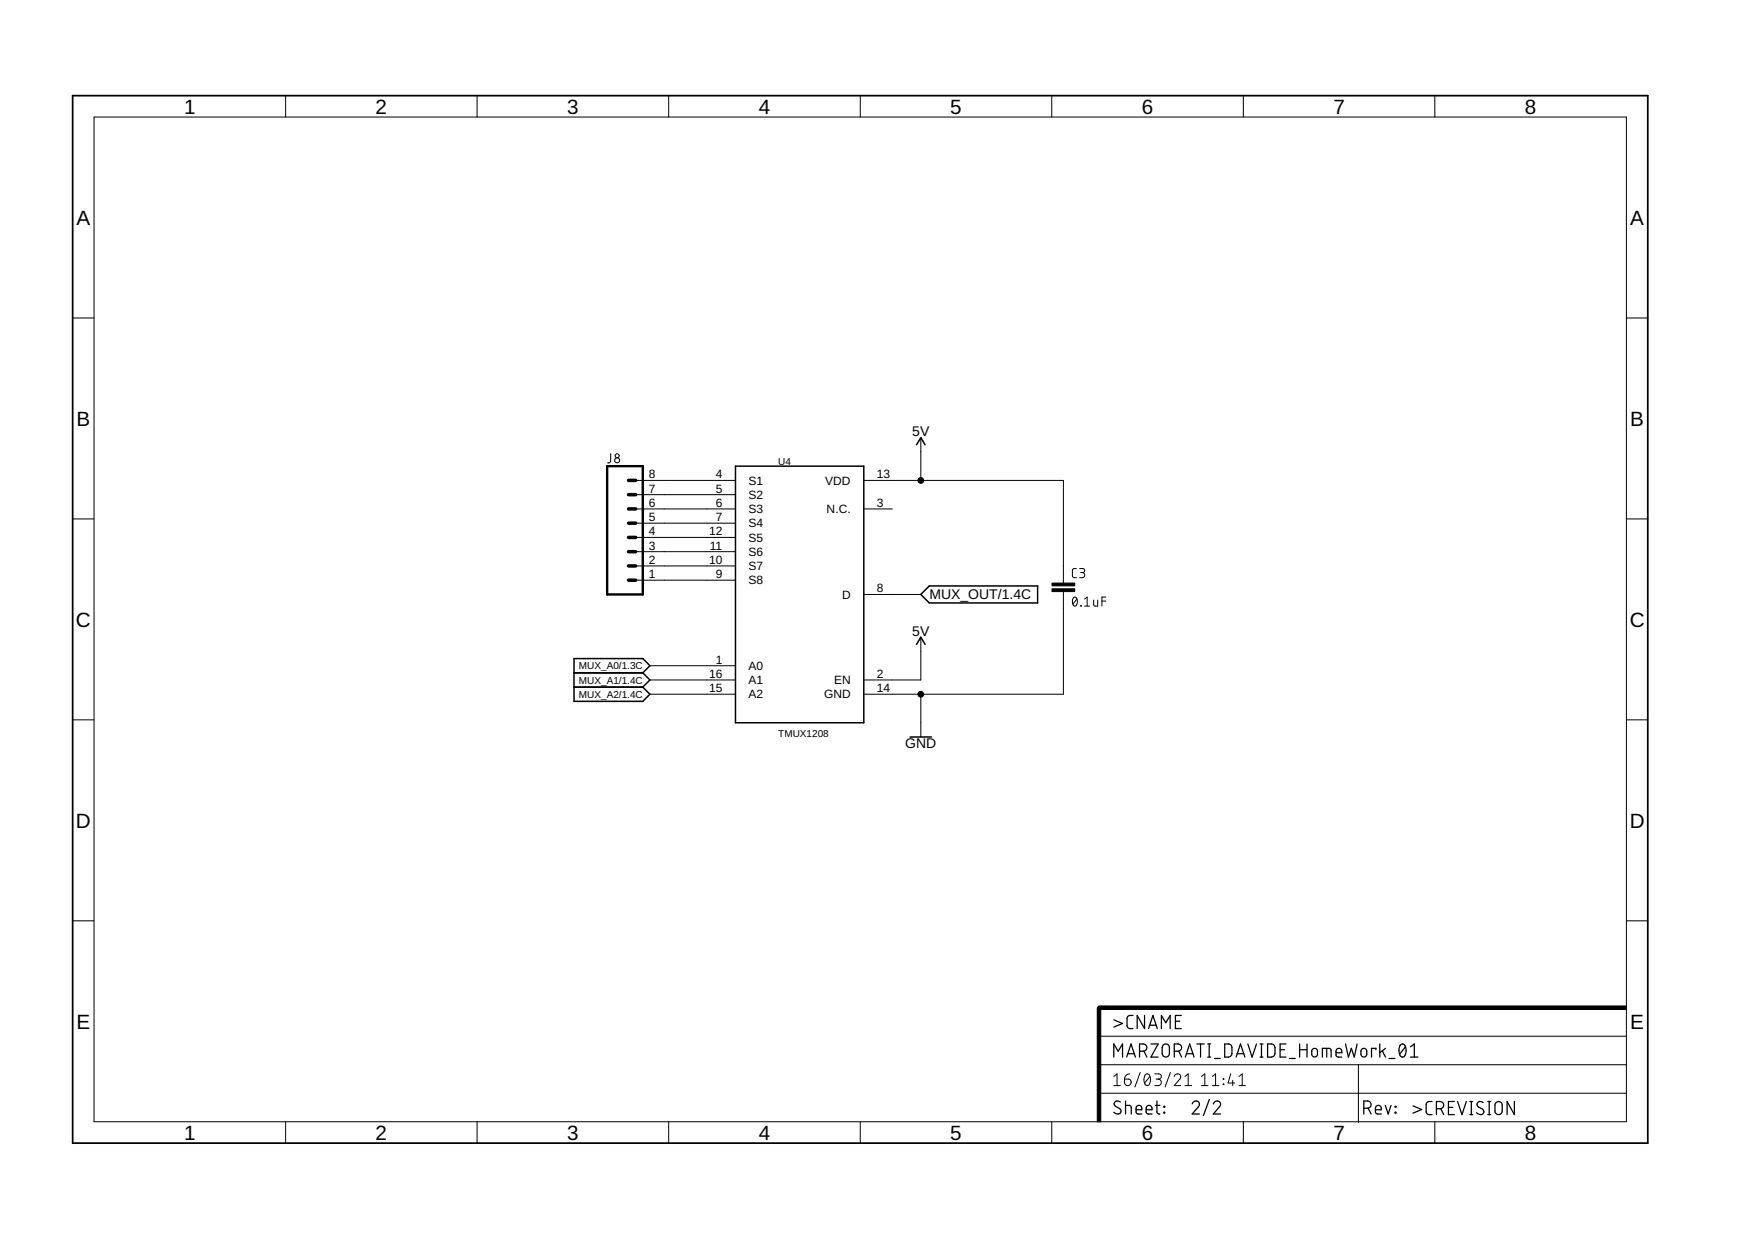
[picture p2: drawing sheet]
<svg xmlns="http://www.w3.org/2000/svg" width="297mm" height="210mm" viewBox="0 0 297 210" stroke-linecap="round" stroke-linejoin="round" font-family="sans-serif">
<g fill="none" stroke="#000" stroke-width=".17">
<path d="M15.9 19.8h259.4v170.1h-259.4zM48.3 16.2v3.6M80.8 16.2v3.6M113.2 16.2v3.6M145.6 16.2v3.6M178 16.2v3.6M210.4 16.2v3.6M242.8 16.2v3.6M12.3 53.8h3.6M275.3 53.8h3.6M103.4 76.8l-.1 1.3-.2 .2-.3 .1M155.9 74.1v7.2"/>
<path d="M12.3 87.8h3.6M107.6 81.3h16.9M107.6 83.7h16.9M107.6 86.1h16.9M107.6 88.6h16.9M107.6 91h16.9M107.6 93.4h16.9M107.6 95.8h16.9M107.6 98.2h16.9M146.2 81.3h33.8v17.4M146.2 86.1h4.8M182.2 96.2l-.6 .1-.1 .3 .1 1.1 .6 .1"/>
<path d="M182.7 96.2l.7 .1 .2 .2a.34 .34 0 0 1-.3 .4h-.4M183.2 96.9a.43 .43 0 0 1 .4 .5 .43 .43 0 0 1-.4 .4h-.5M275.3 87.8h3.6M110 112.7h14.5M110 115.1h14.5M110 117.5h14.5M146.2 100.6h9.7M155.9 107.9v7.2h-9.7M155.9 117.5v7.3M180 100.1v17.4h-33.8M181.7 101.2l.2-.1a.9 .9 0 0 1 0 1.5 .96 .96 0 0 1-.2-1.4zM182.3 101.4l-.7 .9"/>
<path d="M182.9 102.5l.1 .1zM183.6 102.6h.8M183.6 101.4l.4-.3v1.5M185.1 101.6v.7l.2 .3h.5v-1M186.5 101.7h.7M187.2 101.1h-.7v1.5M12.3 121.9h3.6M275.3 121.9h3.6M12.3 155.9h3.6M275.3 155.9h3.6M186 175.4h89.3M48.3 189.9v3.6"/>
<path d="M80.8 189.9v3.6M113.2 189.9v3.6M145.6 189.9v3.6M178 189.9v3.6M186 185.1h89.3M186 180.2h89.3M188.5 182.2l.6-.4v2M188.5 183.8h1.1M190.3 182.7h.7a.56 .56 0 0 1 .4 .6 .56 .56 0 0 1-.5 .5 .56 .56 0 0 1-.6-.6zM191.2 181.8a.87 .87 0 0 0-.9 .9M193 181.5l-.9 2.5M193.9 181.9a.46 .46 0 0 1 .5-.1 .46 .46 0 0 1 .2 .5 1.15 1.15 0 0 1-.4 1.5 .93 .93 0 0 1-.6-1.3z"/>
<path d="M194.6 182.2l-.9 1.1M195.5 181.8h.6a.44 .44 0 0 1 .5 .4 .44 .44 0 0 1-.5 .5h-.4M196 182.7a.55 .55 0 0 1 .6 .5 .55 .55 0 0 1-.6 .6h-.5M198.1 181.5l-.9 2.5M198.7 182.2a.55 .55 0 0 1 .8-.4 .55 .55 0 0 1 .2 .9l-1 1.1h1.1M200.6 183.8h1.1M200.6 182.2l.5-.4v2M203.3 183.8h1.2M203.3 182.2l.6-.4v2M205.2 183.8h1.1M205.2 182.2l.5-.4v2M207 182.6l.1 .1z"/>
<path d="M207 183.5l.1 .1zM208.3 181.8l-.4 1.5h1.1M208.6 182.9v.9M209.7 183.8h1.1M209.7 182.2l.5-.4v2M210.4 189.9v3.6M229.9 180.2v9.8M242.8 189.9v3.6"/>
<circle cx="104.5" cy="77.2" r=".35"/>
<circle cx="104.5" cy="77.9" r=".43"/>
</g>
<path d="M124.5 78.9h21.7v43.4h-21.7zM155.1 75.3l.8-1.2 .7 1.2M97.2 113.9h11.6M97.2 116.3h11.6M108.8 113.9l1.2-1.2-1.2-1.2h-11.6v7.2h11.6l1.2-1.2-1.2-1.2M108.8 113.9l1.2 1.2-1.2 1.2M155.1 109.1l.8-1.2 .7 1.2M155.9 100.6l1.4-1.4h18.3v2.9h-18.3zM154 124.8h3.6" fill="none" stroke="#000" stroke-width=".25"/>
<path d="M178.1 99.7h3.8v.4h-3.8zM178.1 98.7h3.8v.5h-3.8zM185.7 170.6h.6v19.3h-.6zM186 170.3h89.3v.6h-89.3z" fill="#000" stroke="#000" stroke-width=".17"/>
<path d="M106.4 93.4h1.2M106.4 95.8h1.2M106.4 98.2h1.2M106.4 88.6h1.2M106.4 91h1.2M106.4 86.1h1.2M106.4 83.7h1.2M106.4 81.3h1.2M187.2 170.6h-1.2v1.2" fill="none" stroke="#000" stroke-width=".59"/>
<g fill="none" stroke="#000" stroke-width=".21">
<path d="M188.5 172.6l1.5 .6-1.5 .7M188.5 178.9v-2.2l.8 1.2 .7-1.2v2.2M190.7 178.9l.7-2.2 .8 2.2M190.9 178.4h1.1M191.7 171.9h-.5a.51 .51 0 0 0-.4 .5v1.5l.4 .2h.5M192.9 177.9h.6a.61 .61 0 0 0 .6-.6 .61 .61 0 0 0-.6-.6h-.6v2.2M193.6 177.9l.5 1M193.7 171.9v2.2l-1.2-2.2v2.2M194.4 174.1l.7-2.2 .8 2.2M194.6 173.5h1.1M194.8 176.7h1.2l-1.2 2.2h1.2M196.6 174.1v-2.2l.7 1.2 .8-1.2v2.2"/>
<path d="M197 176.8l.5-.1 .3 .3 .1 1.3a.61 .61 0 0 1-.6 .6 .61 .61 0 0 1-.6-.6v-1zM198.8 177.9h.6a.61 .61 0 0 0 .6-.6 .61 .61 0 0 0-.6-.6h-.6v2.2M198.9 172.9h.8M199.5 177.9l.5 1M199.9 171.9h-1v2.2h1M200.6 178.9l.8-2.2 .7 2.2M200.8 178.4h1.1M202.6 176.7h1.2M203.2 176.7v2.2M204.4 176.7h.5M204.4 178.9h.5M204.7 176.7v2.2"/>
<path d="M205.5 179.2h1M207.3 176.7h.8l.3 .3 .1 1.3a.6 .6 0 0 1-.6 .6h-.6zM209.2 178.9l.8-2.2 .7 2.2M209.4 178.4h1.1M211.2 176.7l.7 2.2 .8-2.2M213.3 176.7h.5M213.3 178.9h.5M213.5 176.7v2.2M214.5 176.7h.7a.59 .59 0 0 1 .6 .6v1l-.1 .4-.3 .2h-.9zM216.7 177.7h.7M217.7 176.7h-1v2.2h1M218.2 179.2h1"/>
<path d="M220 177.7h1.2M220 176.7v2.2M221.2 176.7v2.2M222.1 177.6l.5-.1a.83 .83 0 0 1 0 1.4h-.3l-.3-.3zM223.8 178.9v-1.4l1.4 .1 .1 .2v1.1M224.6 177.5v1.4M226.1 178.2h1a.51 .51 0 0 0-.3-.7 .51 .51 0 0 0-.7 .4l.1 .9 .3 .1h.6M227.7 176.7l.5 2.2 .5-1.4 .5 1.4 .5-2.2M230.5 177.6l.4-.1a.83 .83 0 0 1 0 1.4h-.3l-.2-.3-.1-.7zM232.9 177.7v-.2h-.8v1.4M233.5 176.7v2.2M234 177.9l.5 1"/>
<path d="M234.5 177.5l-1 .7M235.1 179.2h1M237 176.9a.52 .52 0 0 1 .6-.1 .52 .52 0 0 1 .3 .5l.1 .5-.1 .6a.53 .53 0 0 1-.5 .5 .53 .53 0 0 1-.5-.5l-.1-.9zM237.9 177.2l-1 1.2M238.7 178.9h1.3M238.7 177.2l.7-.5v2.2M189.6 186.5a.56 .56 0 0 0-.7-.1 .56 .56 0 0 0-.2 .8l.8 .5a.55 .55 0 0 1 .1 .8 .55 .55 0 0 1-.9-.1l-.2-.1M190.5 187.1h.7l.3 .2v1.3M190.5 186.4v2.2M192.3 187.9h1a.51 .51 0 0 0-.4-.8 .51 .51 0 0 0-.6 .5l.1 .9 .9 .1M194 187.9h1a.52 .52 0 0 0-.4-.8 .52 .52 0 0 0-.6 .5l.1 .9 .9 .1M195.6 187.1h.7"/>
<path d="M195.8 186.4v2l.2 .2h.3M197 187.3h.1v.1h-.1zM197 188.3h.1v.1h-.1zM201.8 186.9a.61 .61 0 0 1 .8-.5 .61 .61 0 0 1 .2 .9l-1 1.3h1.2M204.7 186.1l-1 2.7M205.4 186.9a.6 .6 0 0 1 .8-.5 .6 .6 0 0 1 .2 .9l-1 1.3h1.2M230.8 187.6h.7a.61 .61 0 0 0 .6-.6 .61 .61 0 0 0-.6-.6h-.7v2.2M231.6 187.6l.5 1M232.8 187.9h1a.52 .52 0 0 0-.4-.8 .52 .52 0 0 0-.6 .5v.6l.1 .3 .9 .1M234.5 187.1l.4 1.5 .5-1.5M236.1 188.3h.2v.1h-.2zM236.1 187.3h.2v.1h-.2z"/>
<path d="M239.2 187.2l1.4 .6-1.4 .6M242.4 186.5h-.5a.51 .51 0 0 0-.5 .4v1.4l.3 .4h.7M243.1 187.7h.6a.61 .61 0 0 0 .6-.6 .61 .61 0 0 0-.6-.6h-.6v2.2M243.9 187.7l.4 1M245.2 187.5h.7M246.1 186.5h-.9v2.2h.9M246.7 186.5l.7 2.2 .8-2.2M248.8 188.7h.5M248.8 186.5h.5M249 186.5v2.2M251 186.6a.55 .55 0 0 0-.8 0 .55 .55 0 0 0 0 .8l.7 .3a.56 .56 0 0 1 .1 .9 .56 .56 0 0 1-.9-.1l-.2-.1M251.8 188.7h.5"/>
<path d="M251.8 186.5h.5M252.1 186.5v2.2M253.2 186.7a.61 .61 0 0 1 .6-.2 .61 .61 0 0 1 .5 .6v1a.61 .61 0 0 1-.7 .6 .61 .61 0 0 1-.6-.6v-1zM256.3 186.5v2.2l-1.2-2.2v2.2"/>
</g>
<path d="M12.3 16.2h266.6v177.3h-266.6z" fill="none" stroke="#000" stroke-width=".3"/>
<path d="M102.8 78.9h6v21.7h-6z" fill="none" stroke="#000" stroke-width=".4"/>
<g fill="#000" stroke="#000" stroke-width=".17">
<circle cx="155.9" cy="81.3" r=".49"/>
<circle cx="155.9" cy="117.5" r=".49"/>
</g>
<g font-size="3.5">
<text x="31.2" y="19.2">1</text>
<text x="63.6" y="19.2">2</text>
<text x="96" y="19.2">3</text>
<text x="128.4" y="19.2">4</text>
<text x="160.8" y="19.2">5</text>
<text x="193.3" y="19.2">6</text>
<text x="225.7" y="19.2">7</text>
<text x="258.1" y="19.2">8</text>
<text x="12.9" y="38">A</text>
<text x="275.9" y="38">A</text>
<text x="12.9" y="72.1">B</text>
<text x="275.9" y="72.1">B</text>
<text x="12.9" y="106.1">C</text>
<text x="275.8" y="106.1">C</text>
<text x="12.9" y="140.1">D</text>
<text x="275.8" y="140.1">D</text>
<text x="12.9" y="174.1">E</text>
<text x="275.9" y="174.1">E</text>
<text x="31.2" y="192.9">1</text>
<text x="63.6" y="192.9">2</text>
<text x="96" y="192.9">3</text>
<text x="128.4" y="192.9">4</text>
<text x="160.8" y="192.9">5</text>
<text x="193.3" y="192.9">6</text>
<text x="225.7" y="192.9">7</text>
<text x="258.1" y="192.9">8</text>
</g>
<g font-size="2.4">
<text x="154.4" y="73.8">5V</text>
<text x="157.3" y="101.5">MUX_OUT/1.4C</text>
<text x="154.4" y="107.6">5V</text>
<text x="153.2" y="126.7">GND</text>
</g>
<g font-size="2">
<text x="109.8" y="83.4">7</text>
<text x="109.8" y="81">8</text>
<text x="121.1" y="81">4</text>
<text x="121.1" y="83.4">5</text>
<text x="126.7" y="82.1">S1</text>
<text x="139.7" y="82">VDD</text>
<text x="148.4" y="81">13</text>
<text x="109.8" y="88.2">5</text>
<text x="109.8" y="85.8">6</text>
<text x="121.1" y="85.8">6</text>
<text x="121.1" y="88.2">7</text>
<text x="126.7" y="84.5">S2</text>
<text x="126.7" y="86.9">S3</text>
<text x="126.7" y="89.3">S4</text>
<text x="139.9" y="86.9">N.C.</text>
<text x="148.4" y="85.8">3</text>
<text x="109.8" y="95.5">2</text>
<text x="109.8" y="93.1">3</text>
<text x="109.8" y="90.6">4</text>
<text x="120" y="90.6">12</text>
<text x="120" y="95.5">10</text>
<text x="120.1" y="93.1">11</text>
<text x="126.7" y="91.7">S5</text>
<text x="126.7" y="94.1">S6</text>
<text x="109.8" y="97.9">1</text>
<text x="121.1" y="97.9">9</text>
<text x="126.7" y="96.5">S7</text>
<text x="126.7" y="98.9">S8</text>
<text x="142.5" y="101.3">D</text>
<text x="148.4" y="100.3">8</text>
<text x="121.1" y="112.4">1</text>
<text x="126.7" y="113.4">A0</text>
<text x="120" y="114.8">16</text>
<text x="120" y="117.2">15</text>
<text x="126.7" y="115.8">A1</text>
<text x="126.7" y="118.2">A2</text>
<text x="139.5" y="118.2">GND</text>
<text x="141.2" y="115.8">EN</text>
<text x="148.4" y="114.8">2</text>
<text x="148.4" y="117.2">14</text>
</g>
<g font-size="1.7">
<text x="131.7" y="78.7">U4</text>
<text x="98" y="113.3">MUX_A0/1.3C</text>
<text x="98" y="115.7">MUX_A1/1.4C</text>
<text x="98" y="118.1">MUX_A2/1.4C</text>
<text x="131.7" y="124.8">TMUX1208</text>
</g>
</svg>
